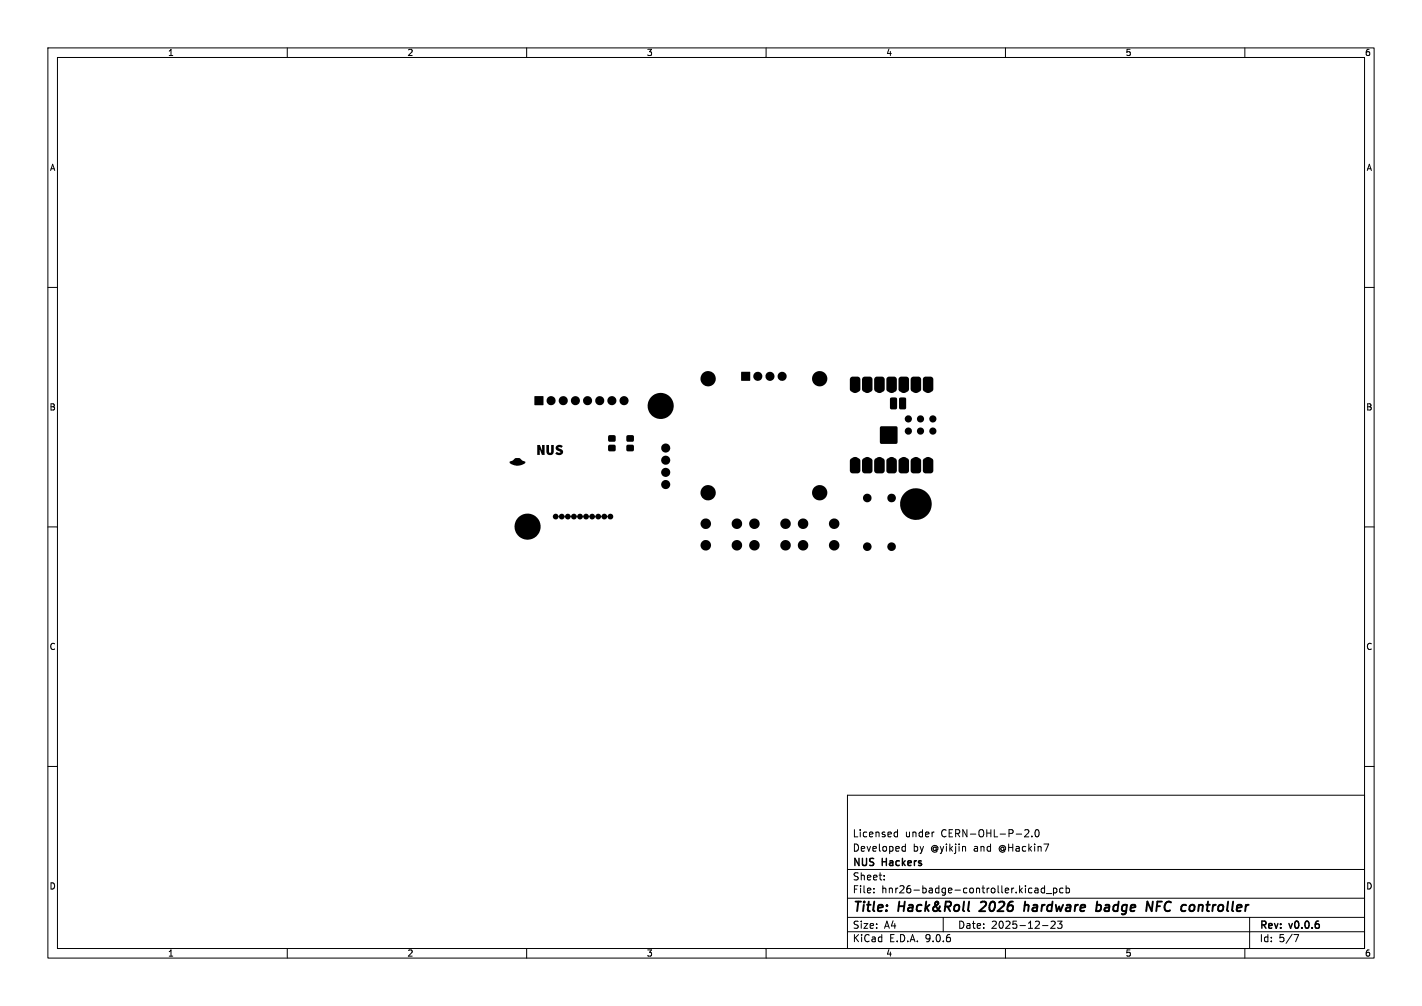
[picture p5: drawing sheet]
<svg xmlns="http://www.w3.org/2000/svg" width="297mm" height="210mm" viewBox="0 0 297 210" stroke-linecap="round" stroke-linejoin="round" font-family="sans-serif">
<g fill="none" stroke="#000" stroke-width=".21">
<path d="M10 10h277v190h-277zM12 12h273v186h-273zM60 10v2M110 10v2M160 10v2M210 10v2M260 10v2M10 60h2M285 60h2M10 110h2M285 110h2M10 160h2"/>
<path d="M177 166h108v32h-108zM186.9 174.6h.6M186.9 173.8h.6M187.5 173.2v1.5M188.5 176.8h.6M188.5 177.6h.6M189.1 176.2v1.5M195 173.7h.1M214 173.3l.6-.1 .3 .4-.9 1.1h.9M215.5 174.6v.1M216.3 173.3l.2-.1a.8 .8 0 0 1 .5 .7 .8 .8 0 0 1-.5 .8l-.2-.1-.1-.5zM285 160h2"/>
<path d="M60 198v2M110 198v2M160 198v2M177 194.5h108M177 191.5h108M177 187.5h108M177 181.5h108M182.5 186.3v.1M182.5 185.5v.1M184.7 183.6v.1M184.7 182.8v.1M197 191.5v3"/>
<path d="M210 198v2M216.2 185.5h.5l.1 .9M216.8 185.8h-.5l-.2 .2 .2 .4 .5-.1M217.7 193.2h1.2M218.2 185.5l-.5-.1-.2 .3 .1 .6h.6M218.2 184.9v1.5M218.5 186.5h1.2M219.5 192.4l.6-.1 .3 .4-.9 1.1h.9M220 185.5l.5-.1 .2 .3-.1 .6h-.6M220 185.4v1.5M220.9 192.3h.9l-.5 .6 .4 .1v.7l-.2 .1-.6-.1M222 185.5l-.4-.1-.3 .3 .2 .6h.5"/>
<path d="M222.7 185.5l.4-.1 .3 .3-.2 .6h-.5M222.7 184.9v1.5M260 198v2M261 191.5v6.5M270.2 195.1h1l-.6 1.5"/>
</g>
<path d="M205.8 189.1l-1.3 1.1h1.3M214.1 188.2l-.2 2M214.8 189l-.5-.1-.3 .2M214.9 189.2l-.2 1M229.1 189h.7l.2 .3-.1 .5a.66 .66 0 0 1-1 .3M229.2 188.2l-.3 2M240.8 188.2l-.3 2M241.6 189.2h.7M242.7 188.2h-1l-.2 2" fill="none" stroke="#000" stroke-width=".4"/>
<g fill="#000">
<path d="M154.8 77.6h1.9v1.9h-1.9zM177.7 78.8l.3-.2h1.1l.5 .3 .1 2.3-.3 .5a1.22 1.22 0 0 1-1.7 0l-.2-.5v-2zM180.2 78.8l.3-.2h1.1l.6 .3v2.3l-.2 .5a1.22 1.22 0 0 1-1.8 0l-.2-.5v-2zM182.8 78.8l.3-.2h1.1l.5 .3 .1 2.3-.3 .5a1.22 1.22 0 0 1-1.7 0l-.2-.5v-2zM185.3 78.8l.3-.2h1.1l.5 .3 .1 2.3-.2 .5a1.22 1.22 0 0 1-1.8 0l-.2-.5v-2zM187.8 78.8l.4-.2h1.1l.5 .3 .1 2.3-.3 .5a1.22 1.22 0 0 1-1.7 0l-.2-.5v-2zM190.4 78.8l.3-.2h1.1l.5 .3 .1 2.3-.3 .5a1.22 1.22 0 0 1-1.7 0l-.2-.5v-2zM192.9 78.8l.3-.2h1.1l.6 .3v2.3l-.2 .5a1.22 1.22 0 0 1-1.8 0l-.2-.5v-2zM106.5 96.4l.6-.3 .5-.5h.8l1.3 .9-.6 .5-1.1 .2-1.3-.4-.2-.2zM112.2 92.9h.6l.4 1v-1h.5v2.1h-.5l-.4-1.1-.1 1.1h-.5zM111.6 82.7h1.9v1.9h-1.9zM114.1 92.9h.6v1.4l.2 .2 .2-.2v-1.4h.6l-.1 1.5-.3 .5-.6 .1-.5-.3z"/>
<path d="M116.2 93.1l.7-.2 .6 .2-.2 .4-.4-.2-.3 .1 1 .7v.4l-.3 .4-.7 .1-.6-.3 .3-.4 .4 .2 .3-.1-.9-.6v-.4zM127.1 92.9h1.4l.1 .3-.1 .9-.3 .1h-1.1l-.1-.3zM127.1 91l.3-.2 1.1 .1 .1 .3-.1 .9-.3 .1h-1.1l-.1-.3zM130.9 93l.3-.2 1.1 .1 .1 .3-.1 .9-.2 .1h-1.1l-.2-.3zM130.9 91l.3-.2 1.1 .1 .1 .3-.1 .9-.2 .1h-1.1l-.2-.3zM177.7 95.8l.1-.1a1.22 1.22 0 0 1 1.7 .1l.2 .4v2.1l-.2 .4-.4 .1h-1.2l-.4-.3v-2.3zM180.2 95.8l.1-.1a1.22 1.22 0 0 1 1.7 .1l.2 .4v2.1l-.2 .4-.4 .1h-1.1l-.4-.3-.1-2.3zM182.8 95.8v-.1a1.22 1.22 0 0 1 1.8 .1l.2 .4v2.1l-.3 .4-.3 .1h-1.2l-.4-.3v-2.3zM185.3 95.8l.1-.1a1.22 1.22 0 0 1 1.7 .1l.2 .4v2.1l-.2 .4-.4 .1h-1.1l-.4-.3-.1-2.3zM185.9 83.1l.3-.1h.8l.3 .1 .1 2-.2 .3-1 .1-.3-.2zM183.9 89h3.2l.3 .1 .1 3.2-.2 .3-3.2 .1-.3-.2v-3.2zM187.8 83.1l.3-.1h.8l.3 .1 .1 2-.2 .3-1 .1-.3-.2z"/>
<path d="M187.8 95.8l.1-.1a1.22 1.22 0 0 1 1.8 .1l.2 .4v2.1l-.3 .4-.3 .1h-1.2l-.4-.3v-2.3zM190.4 95.8l.1-.1a1.22 1.22 0 0 1 1.7 .1l.2 .4v2.1l-.2 .4-.4 .1h-1.2l-.4-.3v-2.3zM192.9 95.8l.1-.1a1.22 1.22 0 0 1 1.7 .1l.2 .4v2.1l-.2 .4-.4 .1h-1.1l-.4-.3-.1-2.3zM115.7 107.4l.6-.1 .4 .5 .3-.4 .4-.2 .6 .6 .2-.4 .5-.2 .6 .6 .2-.4 .4-.2 .4 .2 .2 .4 .3-.4 .4-.2 .3 .2 .3 .4 .2-.4 .5-.2 .3 .2 .3 .4 .2-.4 .4-.2 .4 .2 .3 .4 .2-.4 .4-.2 .3 .2 .3 .4 .3-.4 .4-.2 .3 .2 .3 .4 .2-.4 .4-.2 .5 .3 .1 .4-.2 .4-.4 .1-.4-.1-.2-.4-.3 .4-.3 .1-.4-.1-.3-.4-.3 .4-.3 .1-.4-.1-.2-.4-.3 .4-.4 .1-.4-.1-.2-.4-.3 .4-.3 .1-.5-.1-.2-.4-.3 .4-.3 .1-.4-.1-.3-.4-.6 .5-.4-.1-.2-.4-.5 .5h-.5l-.4-.5-.2 .4-.4 .1-.6-.5-.3 .4-.4 .1-.5-.4z"/>
<circle cx="147.9" cy="79.1" r="1.6"/>
<circle cx="158.3" cy="78.6" r=".95"/>
<circle cx="160.8" cy="78.6" r=".95"/>
<circle cx="163.4" cy="78.6" r=".95"/>
<circle cx="171.2" cy="79.1" r="1.6"/>
<circle cx="115.1" cy="83.6" r=".95"/>
<circle cx="117.6" cy="83.6" r=".95"/>
<circle cx="120.2" cy="83.6" r=".95"/>
<circle cx="122.7" cy="83.6" r=".95"/>
<circle cx="125.3" cy="83.6" r=".95"/>
<circle cx="127.8" cy="83.6" r=".95"/>
<circle cx="130.3" cy="83.6" r=".95"/>
<circle cx="138" cy="84.7" r="2.73"/>
<circle cx="139" cy="96.1" r=".95"/>
<circle cx="139" cy="93.5" r=".95"/>
<circle cx="139" cy="98.6" r=".95"/>
<circle cx="189.7" cy="87.5" r=".75"/>
<circle cx="189.7" cy="90" r=".75"/>
<circle cx="192.3" cy="90" r=".75"/>
<circle cx="192.3" cy="87.5" r=".75"/>
<circle cx="194.8" cy="90" r=".75"/>
<circle cx="194.8" cy="87.5" r=".75"/>
<circle cx="110.2" cy="109.9" r="2.72"/>
<circle cx="139" cy="101.2" r=".95"/>
<circle cx="147.4" cy="109.3" r="1.1"/>
<circle cx="147.4" cy="113.8" r="1.1"/>
<circle cx="147.9" cy="102.9" r="1.6"/>
<circle cx="153.9" cy="109.3" r="1.1"/>
<circle cx="153.9" cy="113.8" r="1.1"/>
<circle cx="157.6" cy="109.3" r="1.1"/>
<circle cx="157.6" cy="113.8" r="1.1"/>
<circle cx="164.1" cy="109.3" r="1.1"/>
<circle cx="164.1" cy="113.8" r="1.1"/>
<circle cx="167.7" cy="109.3" r="1.1"/>
<circle cx="167.7" cy="113.8" r="1.1"/>
<circle cx="171.2" cy="102.9" r="1.6"/>
<circle cx="174.2" cy="109.3" r="1.1"/>
<circle cx="174.2" cy="113.8" r="1.1"/>
<circle cx="181.1" cy="114.1" r=".9"/>
<circle cx="181.1" cy="104" r=".9"/>
<circle cx="186.2" cy="114.1" r=".9"/>
<circle cx="186.2" cy="104" r=".9"/>
<circle cx="191.3" cy="105.2" r="3.3"/>
</g>
<g font-size="2.8">
<text x="178" y="190.9">Title:</text>
<text x="187.7" y="190.9">Hack&amp;Roll</text>
<text x="205.6" y="190.9">2026</text>
<text x="215.5" y="190.9">hardware</text>
<text x="231.4" y="190.9">badge</text>
<text x="242.7" y="190.9">NFC</text>
<text x="250.8" y="190.9">controller</text>
</g>
<g font-size="2.1">
<text x="178" y="178">Developed</text>
<text x="178" y="175">Licensed</text>
<text x="189" y="175">under</text>
<text x="190.7" y="178">by</text>
<text x="194.4" y="178">@yikjin</text>
<text x="196.6" y="175">CERN-OHL-P-2.0</text>
<text x="203.5" y="178">and</text>
<text x="208.9" y="178">@Hackin7</text>
<text x="178" y="184">Sheet:</text>
<text x="178" y="181.2">NUS</text>
<text x="184.3" y="181.2">Hackers</text>
<text x="178" y="186.7">File:</text>
<text x="184.1" y="186.7">hnr26-badge-controller.kicad_pcb</text>
<text x="178" y="196.9">KiCad</text>
<text x="178" y="194.1">Size:</text>
<text x="184.7" y="194.1">A4</text>
<text x="185.7" y="196.9">E.D.A.</text>
<text x="193.3" y="196.9">9.0.6</text>
<text x="200" y="194.1">Date:</text>
<text x="207" y="194.1">2025-12-23</text>
<text x="263" y="194.3">Rev:</text>
<text x="263" y="196.9">Id:</text>
<text x="267.1" y="196.9">5/7</text>
<text x="269.4" y="194.3">v0.0.6</text>
</g>
<g font-size="1.8">
<text x="35" y="11.9">1</text>
<text x="85" y="11.9">2</text>
<text x="135" y="11.9">3</text>
<text x="185" y="11.9">4</text>
<text x="235" y="11.9">5</text>
<text x="285" y="11.9">6</text>
<text x="10.3" y="35.9">A</text>
<text x="285.4" y="35.9">A</text>
<text x="10.3" y="85.9">B</text>
<text x="285.3" y="85.9">B</text>
<text x="10.3" y="135.9">C</text>
<text x="285.3" y="135.9">C</text>
<text x="10.3" y="185.9">D</text>
<text x="285.3" y="185.9">D</text>
<text x="35" y="199.9">1</text>
<text x="85" y="199.9">2</text>
<text x="135" y="199.9">3</text>
<text x="185" y="199.9">4</text>
<text x="235" y="199.9">5</text>
<text x="285" y="199.9">6</text>
</g>
</svg>
